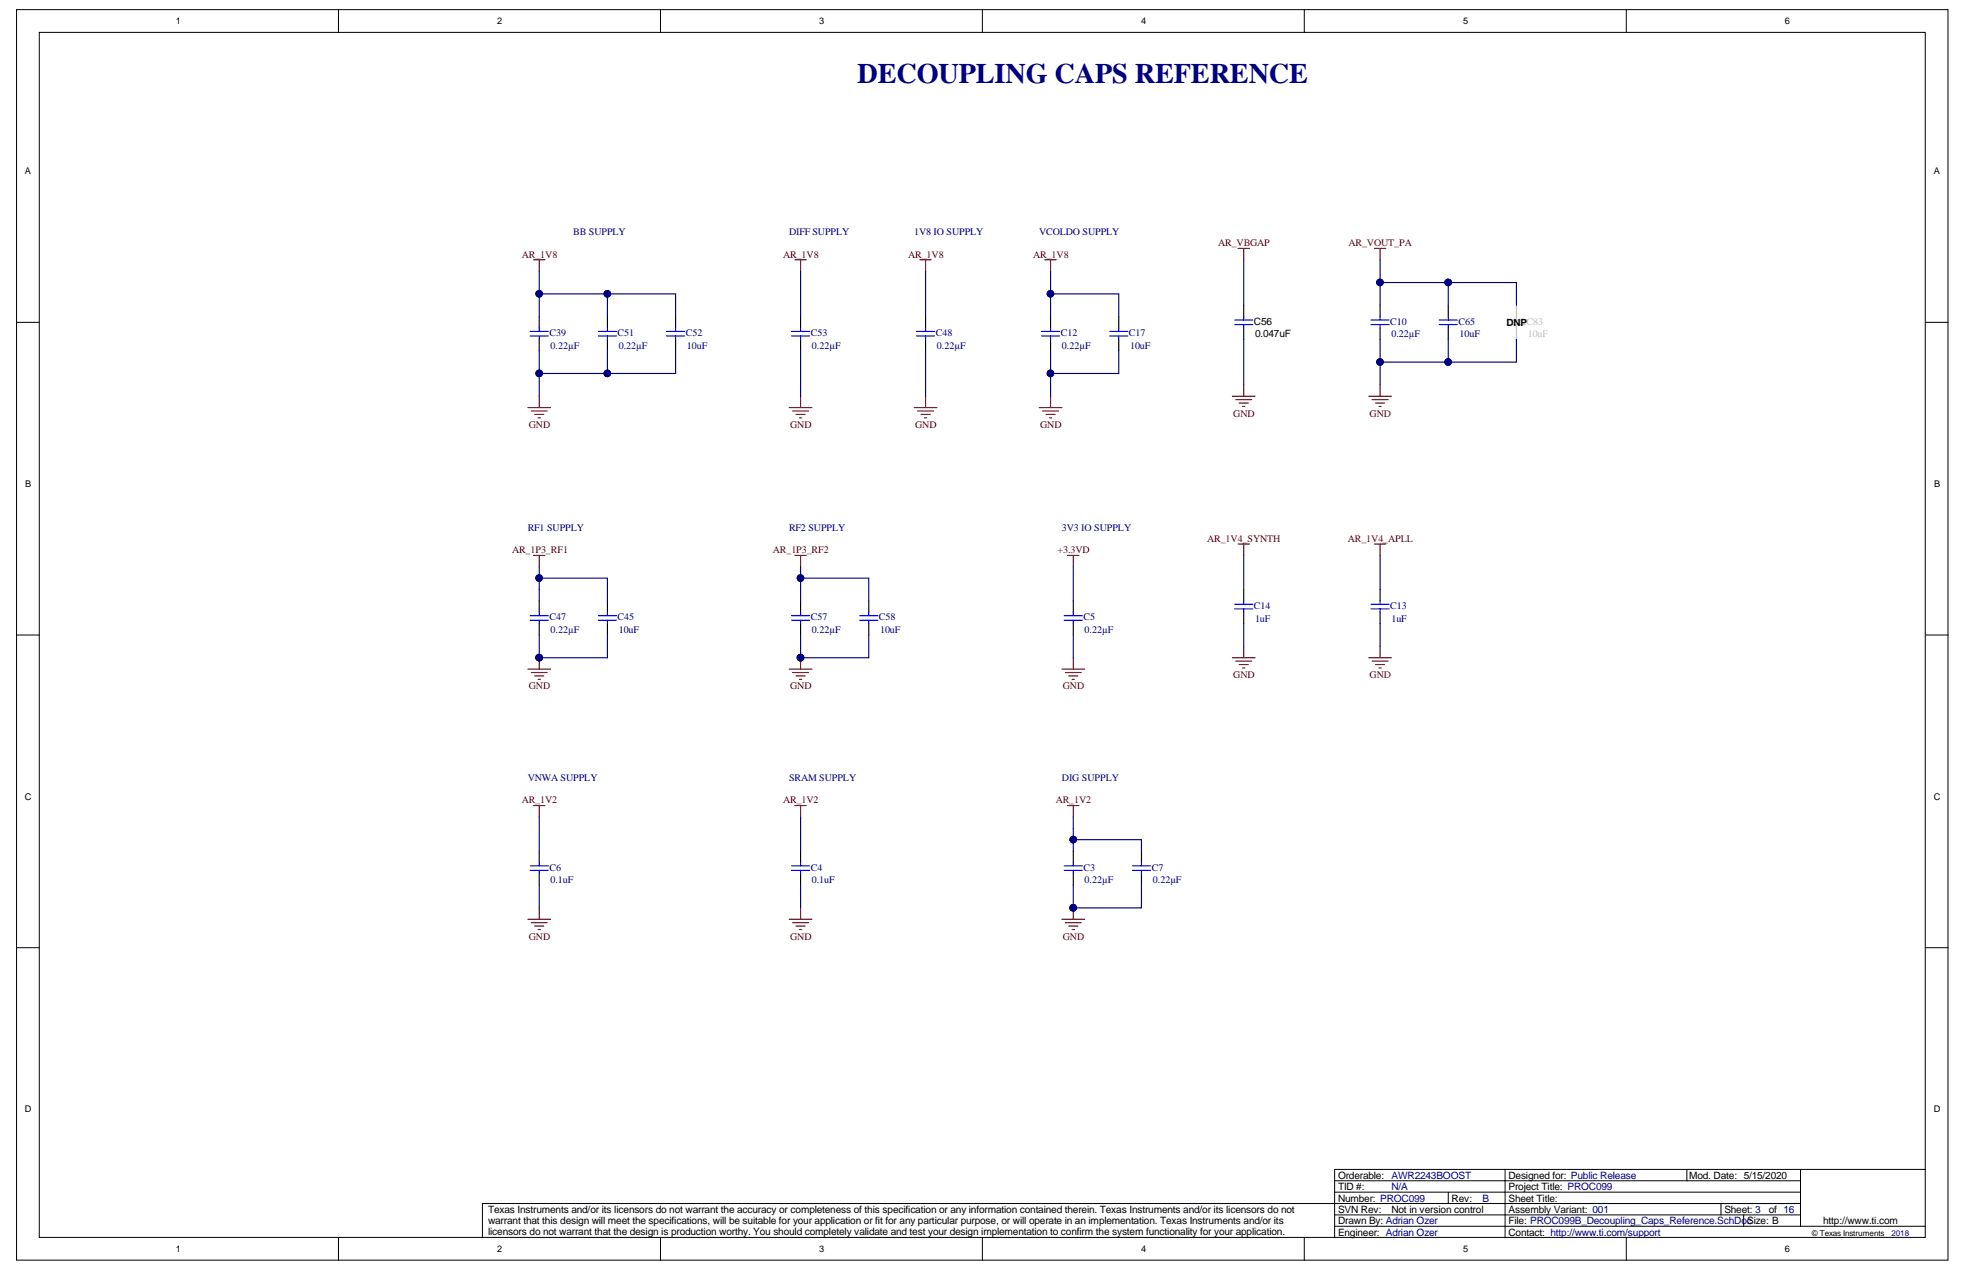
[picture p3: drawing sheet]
<svg xmlns="http://www.w3.org/2000/svg" width="432mm" height="279mm" viewBox="0 0 432 279" stroke-linecap="round" stroke-linejoin="round" font-family="sans-serif">
<g fill="#fff" stroke="#000" stroke-width=".22">
<path d="M3.6 2.1h424.2v274.6h-424.2z"/>
<path d="M8.6 7.1h414.3v264.6h-414.3z"/>
</g>
<g fill="none" stroke="#000" stroke-width=".22">
<path d="M74.3 2.1v5M145.1 2.1v5M215.8 2.1v5M286.5 2.1v5M357.2 2.1v5M3.6 70.8h5M422.9 70.8h5M3.6 139.4h5M422.9 139.4h5M3.6 208.1h5M422.9 208.1h5M293.1 259.2h102.4"/>
<path d="M330.6 256.7h-37.5v15M370.5 256.7v2.5M395.5 256.7v12.5M422.9 256.7h-92.3v15M74.3 271.7v5M145.1 271.7v5M215.8 271.7v5M286.5 271.7v5M293.1 269.2h129.8M293.1 266.7h102.4M293.1 261.7h102.4M318.1 261.7v2.5"/>
<path d="M357.2 271.7v5M378 264.2v2.5M383 266.7v2.5M395.5 264.2h-289.5v7.5"/>
</g>
<g fill="none" stroke="#000" stroke-width=".25">
<path d="M118.4 69.5v2.5M118.4 74.5v2.5M133.4 69.5v2.5M133.4 74.5v2.5M148.4 69.5v2.5M148.4 74.5v2.5M175.8 69.5v2.5M175.8 74.5v2.5M203.3 69.5v2.5M203.3 74.5v2.5M230.7 69.5v2.5M230.7 74.5v2.5"/>
<path d="M245.7 69.5v2.5M245.7 74.5v2.5M273.2 67v2.5M273.2 72v2.5M303.1 67v2.5M303.1 72v2.5M318.1 67v2.5M318.1 72v2.5M118.4 131.9v2.5M118.4 136.9v2.5M133.4 131.9v2.5M133.4 136.9v2.5"/>
<path d="M175.8 131.9v2.5M175.8 136.9v2.5M190.8 131.9v2.5M190.8 136.9v2.5M235.7 131.9v2.5M235.7 136.9v2.5M273.2 129.4v2.5M273.2 134.4v2.5M303.1 129.4v2.5M303.1 134.4v2.5M118.4 186.8v2.5M118.4 191.8v2.5"/>
<path d="M175.8 186.8v2.5M175.8 191.8v2.5M235.7 186.8v2.5M235.7 191.8v2.5M250.7 186.8v2.5M250.7 191.8v2.5"/>
</g>
<g fill="none" stroke="#00f" stroke-width=".25">
<path d="M116.4 72.8h4M116.4 73.8h4M118.4 72v.8M118.4 73.8v.7M131.4 72.8h4M131.4 73.8h4M133.4 72v.8M133.4 73.8v.7M146.4 72.8h4M146.4 73.8h4M148.4 72v.8M148.4 73.8v.7"/>
<path d="M173.8 72.8h4M173.8 73.8h4M175.8 72v.8M175.8 73.8v.7M201.3 72.8h4M201.3 73.8h4M203.3 72v.8M203.3 73.8v.7M228.7 72.8h4M228.7 73.8h4M230.7 72v.8M230.7 73.8v.7"/>
<path d="M243.7 72.8h4M243.7 73.8h4M245.7 72v.8M245.7 73.8v.7M271.2 70.3h4M271.2 71.3h4M273.2 69.5v.8M273.2 71.3v.7M301.1 70.3h4M301.1 71.3h4M303.1 69.5v.8M303.1 71.3v.7"/>
<path d="M316.1 70.3h4M316.1 71.3h4M318.1 69.5v.8M318.1 71.3v.7M116.4 135.2h4M116.4 136.2h4M118.4 134.4v.8M118.4 136.2v.7M131.4 135.2h4M131.4 136.2h4M133.4 134.4v.8M133.4 136.2v.7"/>
<path d="M173.8 135.2h4M173.8 136.2h4M175.8 134.4v.8M175.8 136.2v.7M188.8 135.2h4M188.8 136.2h4M190.8 134.4v.8M190.8 136.2v.7M233.7 135.2h4M233.7 136.2h4M235.7 134.4v.8M235.7 136.2v.7"/>
<path d="M271.2 132.7h4M271.2 133.7h4M273.2 131.9v.8M273.2 133.7v.7M301.1 132.7h4M301.1 133.7h4M303.1 131.9v.8M303.1 133.7v.7M116.4 190.1h4M116.4 191.1h4M118.4 189.3v.8M118.4 191.1v.7"/>
<path d="M173.8 190.1h4M173.8 191.1h4M175.8 189.3v.8M175.8 191.1v.7M233.7 190.1h4M233.7 191.1h4M235.7 189.3v.8M235.7 191.1v.7M248.7 190.1h4M248.7 191.1h4M250.7 189.3v.8M250.7 191.1v.7"/>
</g>
<path d="M331.1 70.3h4M331.1 71.3h4M333.1 67v3.3M333.1 71.3v3.2" fill="none" stroke="#c0bebc" stroke-width=".25"/>
<g fill="none" stroke="#000080" stroke-width=".25">
<path d="M118.4 59.5v5M175.8 59.5v10M203.3 59.5v10M230.7 59.5v10M273.2 57v10M303.1 57v10M118.4 69.5v-5h30v5M118.4 77v5h30v-5M133.4 64.5v5M133.4 77v5M175.8 77v10M203.3 77v10"/>
<path d="M230.7 77v10M230.7 64.5h15v5M245.7 77v5h-15M273.2 74.5v10M303.1 74.5v10M303.1 62h30v5M318.1 62v5M318.1 74.5v5M333.1 74.5v5h-30M118.4 82v5M118.4 124.4v7.5M118.4 126.9h15v5"/>
<path d="M118.4 139.4v5h15v-5M175.8 124.4v7.5M175.8 126.9h15v5M175.8 139.4v5h15v-5M235.7 124.4v7.5M235.7 139.4v5M273.2 121.9v7.5M273.2 136.9v5M303.1 121.9v7.5M303.1 136.9v5M118.4 179.4v7.4M175.8 179.4v7.4"/>
<path d="M235.7 179.4v7.4M118.4 194.3v5M175.8 194.3v5M235.7 184.4h15v2.4M235.7 194.3v5h15v-5"/>
</g>
<g fill="#000080" stroke="#000080" stroke-width=".22">
<circle cx="118.4" cy="64.5" r=".72"/>
<circle cx="133.4" cy="64.5" r=".72"/>
<circle cx="118.4" cy="82" r=".72"/>
<circle cx="133.4" cy="82" r=".72"/>
<circle cx="230.7" cy="64.5" r=".72"/>
<circle cx="230.7" cy="82" r=".72"/>
<circle cx="303.1" cy="79.5" r=".72"/>
<circle cx="318.1" cy="79.5" r=".72"/>
<circle cx="303.1" cy="62" r=".72"/>
<circle cx="318.1" cy="62" r=".72"/>
<circle cx="118.4" cy="144.4" r=".72"/>
<circle cx="175.8" cy="144.4" r=".72"/>
<circle cx="235.7" cy="199.3" r=".72"/>
<circle cx="118.4" cy="126.9" r=".72"/>
<circle cx="175.8" cy="126.9" r=".72"/>
<circle cx="235.7" cy="184.3" r=".72"/>
</g>
<g fill="none" stroke="#800000" stroke-width=".25">
<path d="M117.2 57h2.5M118.4 57v2.5M174.6 57h2.5M175.8 57v2.5M202 57h2.5M203.3 57v2.5M229.5 57h2.5M230.7 57v2.5M271.9 54.5h2.5M273.2 54.5v2.5M301.9 54.5h2.5M303.1 54.5v2.5"/>
<path d="M115.9 89.5h5M116.7 90.2h3.5M117.4 91h2M118.2 91.7h.5M118.4 87v2.5M173.3 89.5h5M174.1 90.2h3.5M174.8 91h2M175.6 91.7h.5M175.8 87v2.5M200.8 89.5h5M201.5 90.2h3.5"/>
<path d="M202.3 91h2M203 91.7h.5M203.3 87v2.5M228.2 89.5h5M229 90.2h3.5M229.7 91h2M230.5 91.7h.5M230.7 87v2.5M270.7 87h5M271.4 87.7h3.5M272.2 88.5h2M272.9 89.2h.5"/>
<path d="M273.2 84.5v2.5M300.6 87h5M301.4 87.7h3.5M302.1 88.5h2M302.9 89.2h.5M303.1 84.5v2.5M271.9 119.4h2.5M273.2 119.4v2.5M301.9 119.4h2.5M303.1 119.4v2.5M117.2 121.9h2.5M118.4 121.9v2.5"/>
<path d="M174.6 121.9h2.5M175.8 121.9v2.5M234.5 121.9h2.5M235.7 121.9v2.5M115.9 146.9h5M116.7 147.7h3.5M117.4 148.4h2M118.2 149.2h.5M118.4 144.4v2.5M173.3 146.9h5M174.1 147.7h3.5M174.8 148.4h2"/>
<path d="M175.6 149.2h.5M175.8 144.4v2.5M233.2 146.9h5M234 147.7h3.5M234.7 148.4h2M235.5 149.2h.5M235.7 144.4v2.5M270.7 144.4h5M271.4 145.2h3.5M272.2 145.9h2M272.9 146.7h.5M273.2 141.9v2.5"/>
<path d="M300.6 144.4h5M301.4 145.2h3.5M302.1 145.9h2M302.9 146.7h.5M303.1 141.9v2.5M117.2 176.9h2.5M118.4 176.9v2.5M174.6 176.9h2.5M175.8 176.9v2.5M234.5 176.9h2.5M235.7 176.9v2.5M118.4 199.3v2.5"/>
<path d="M175.8 199.3v2.5M235.7 199.3v2.5M115.9 201.8h5M116.7 202.6h3.5M117.4 203.3h2M118.2 204.1h.5M173.3 201.8h5M174.1 202.6h3.5M174.8 203.3h2M175.6 204.1h.5M233.2 201.8h5M234 202.6h3.5"/>
<path d="M234.7 203.3h2M235.5 204.1h.5"/>
</g>
<text font-size="6.2" fill="#000080" x="188.3" y="18.1">DECOUPLING CAPS REFERENCE</text>
<g font-size="2.2" fill="#000080">
<text x="125.9" y="51.6">BB SUPPLY</text>
<text x="173.3" y="51.6">DIFF SUPPLY</text>
<text x="200.8" y="51.6">1V8 IO SUPPLY</text>
<text x="228.2" y="51.6">VCOLDO SUPPLY</text>
<text x="305.4" y="71.3">C10</text>
<text x="320.3" y="71.3">C65</text>
<text x="120.7" y="73.8">C39</text>
<text x="120.9" y="76.5">0.22µF</text>
<text x="135.7" y="73.8">C51</text>
<text x="135.9" y="76.5">0.22µF</text>
<text x="150.6" y="73.8">C52</text>
<text x="150.9" y="76.5">10uF</text>
<text x="178.1" y="73.8">C53</text>
<text x="178.3" y="76.5">0.22µF</text>
<text x="205.5" y="73.8">C48</text>
<text x="205.8" y="76.5">0.22µF</text>
<text x="233" y="73.8">C12</text>
<text x="233.2" y="76.5">0.22µF</text>
<text x="248" y="73.8">C17</text>
<text x="248.2" y="76.5">10uF</text>
<text x="305.6" y="74">0.22µF</text>
<text x="320.6" y="74">10uF</text>
<text x="115.9" y="116.5">RF1 SUPPLY</text>
<text x="173.3" y="116.5">RF2 SUPPLY</text>
<text x="233.2" y="116.5">3V3 IO SUPPLY</text>
<text x="120.7" y="136.2">C47</text>
<text x="135.7" y="136.2">C45</text>
<text x="178.1" y="136.2">C57</text>
<text x="193.1" y="136.2">C58</text>
<text x="238" y="136.2">C5</text>
<text x="275.4" y="133.7">C14</text>
<text x="275.7" y="136.5">1uF</text>
<text x="305.4" y="133.7">C13</text>
<text x="305.6" y="136.5">1uF</text>
<text x="120.9" y="139">0.22µF</text>
<text x="135.9" y="139">10uF</text>
<text x="178.3" y="139">0.22µF</text>
<text x="193.3" y="139">10uF</text>
<text x="238.2" y="139">0.22µF</text>
<text x="115.9" y="171.4">VNWA SUPPLY</text>
<text x="173.3" y="171.4">SRAM SUPPLY</text>
<text x="233.2" y="171.4">DIG SUPPLY</text>
<text x="120.7" y="191.1">C6</text>
<text x="178.1" y="191.1">C4</text>
<text x="238" y="191.1">C3</text>
<text x="253" y="191.1">C7</text>
<text x="120.9" y="193.9">0.1uF</text>
<text x="178.3" y="193.9">0.1uF</text>
<text x="238.2" y="193.9">0.22µF</text>
<text x="253.2" y="193.9">0.22µF</text>
<text x="305.6" y="261.3">N/A</text>
<text x="305.6" y="258.8">AWR2243BOOST</text>
<text x="325.6" y="263.8">B</text>
</g>
<g font-size="2.2" fill="#800000">
<text x="114.6" y="56.6">AR_1V8</text>
<text x="172" y="56.6">AR_1V8</text>
<text x="199.5" y="56.6">AR_1V8</text>
<text x="226.9" y="56.6">AR_1V8</text>
<text x="267.5" y="54.1">AR_VBGAP</text>
<text x="296.2" y="54.1">AR_VOUT_PA</text>
<text x="116.1" y="93.9">GND</text>
<text x="173.5" y="93.9">GND</text>
<text x="201" y="93.9">GND</text>
<text x="228.4" y="93.9">GND</text>
<text x="270.9" y="91.4">GND</text>
<text x="300.8" y="91.4">GND</text>
<text x="265.1" y="119">AR_1V4_SYNTH</text>
<text x="296" y="119">AR_1V4_APLL</text>
<text x="112.5" y="121.5">AR_1P3_RF1</text>
<text x="169.7" y="121.5">AR_1P3_RF2</text>
<text x="232.3" y="121.5">+3.3VD</text>
<text x="270.9" y="148.9">GND</text>
<text x="300.8" y="148.9">GND</text>
<text x="116.1" y="151.4">GND</text>
<text x="173.5" y="151.4">GND</text>
<text x="233.4" y="151.4">GND</text>
<text x="114.6" y="176.4">AR_1V2</text>
<text x="172" y="176.4">AR_1V2</text>
<text x="231.9" y="176.4">AR_1V2</text>
<text x="116.1" y="206.3">GND</text>
<text x="173.5" y="206.3">GND</text>
<text x="233.4" y="206.3">GND</text>
</g>
<g font-size="2.2">
<text x="275.4" y="71.3">C56</text>
<text x="330.9" y="71.5">DNPC83</text>
<text x="275.7" y="74.1">0.047uF</text>
<text x="293.9" y="263.8">Number: PROC099</text>
<text x="293.9" y="261.3">TID #:</text>
<text x="293.9" y="258.8">Orderable:</text>
<text x="318.8" y="263.8">Rev:</text>
<text x="331.3" y="263.8">Sheet Title:</text>
<text x="331.3" y="261.3">Project Title: PROC099</text>
<text x="331.3" y="258.8">Designed for: Public Release</text>
<text x="371" y="258.8">Mod. Date: 5/15/2020</text>
<text x="107.2" y="266.2">Texas Instruments and/or its licensors do not warrant the accuracy or completeness of this specification or any information contained therein. Texas Instruments and/or its licensors do not</text>
<text x="107.2" y="268.7">warrant that this design will meet the specifications, will be suitable for your application or fit for any particular purpose, or will operate in an implementation. Texas Instruments and/or its</text>
<text x="293.9" y="268.8">Drawn By: Adrian Ozer</text>
<text x="293.9" y="266.3">SVN Rev:</text>
<text x="305.6" y="266.3">Not in version control</text>
<text x="331.3" y="268.8">File: PROC099B_Decoupling_Caps_Reference.SchDoc</text>
<text x="331.3" y="266.3">Assembly Variant: 001</text>
<text x="378.7" y="266.3">Sheet: 3</text>
<text x="383.7" y="268.8">Size: B</text>
<text x="388.5" y="266.3">of 16</text>
<text x="400.4" y="268.8">http://www.ti.com</text>
<text x="107.2" y="271.1">licensors do not warrant that the design is production worthy. You should completely validate and test your design implementation to confirm the system functionality for your application.</text>
<text x="293.9" y="271.3">Engineer: Adrian Ozer</text>
<text x="331.3" y="271.3">Contact: http://www.ti.com/support</text>
</g>
<text font-size="2.2" fill="#c0bebc" x="335.6" y="74">10uF</text>
<g font-size="2">
<text x="38.7" y="5.3">1</text>
<text x="109.2" y="5.3">2</text>
<text x="179.9" y="5.3">3</text>
<text x="250.6" y="5.3">4</text>
<text x="321.3" y="5.3">5</text>
<text x="392" y="5.3">6</text>
<text x="5.5" y="38.3">A</text>
<text x="424.7" y="38.3">A</text>
<text x="5.5" y="106.9">B</text>
<text x="424.8" y="106.9">B</text>
<text x="5.5" y="175.6">C</text>
<text x="424.7" y="175.6">C</text>
<text x="5.5" y="244.2">D</text>
<text x="424.7" y="244.2">D</text>
<text x="38.7" y="274.9">1</text>
<text x="109.2" y="274.9">2</text>
<text x="179.9" y="274.9">3</text>
<text x="250.6" y="274.9">4</text>
<text x="321.3" y="274.9">5</text>
<text x="392" y="274.9">6</text>
</g>
<text font-size="1.8" x="397.9" y="271.3">© Texas Instruments</text>
<text font-size="1.8" fill="#000080" x="415.4" y="271.3">2018</text>
</svg>
